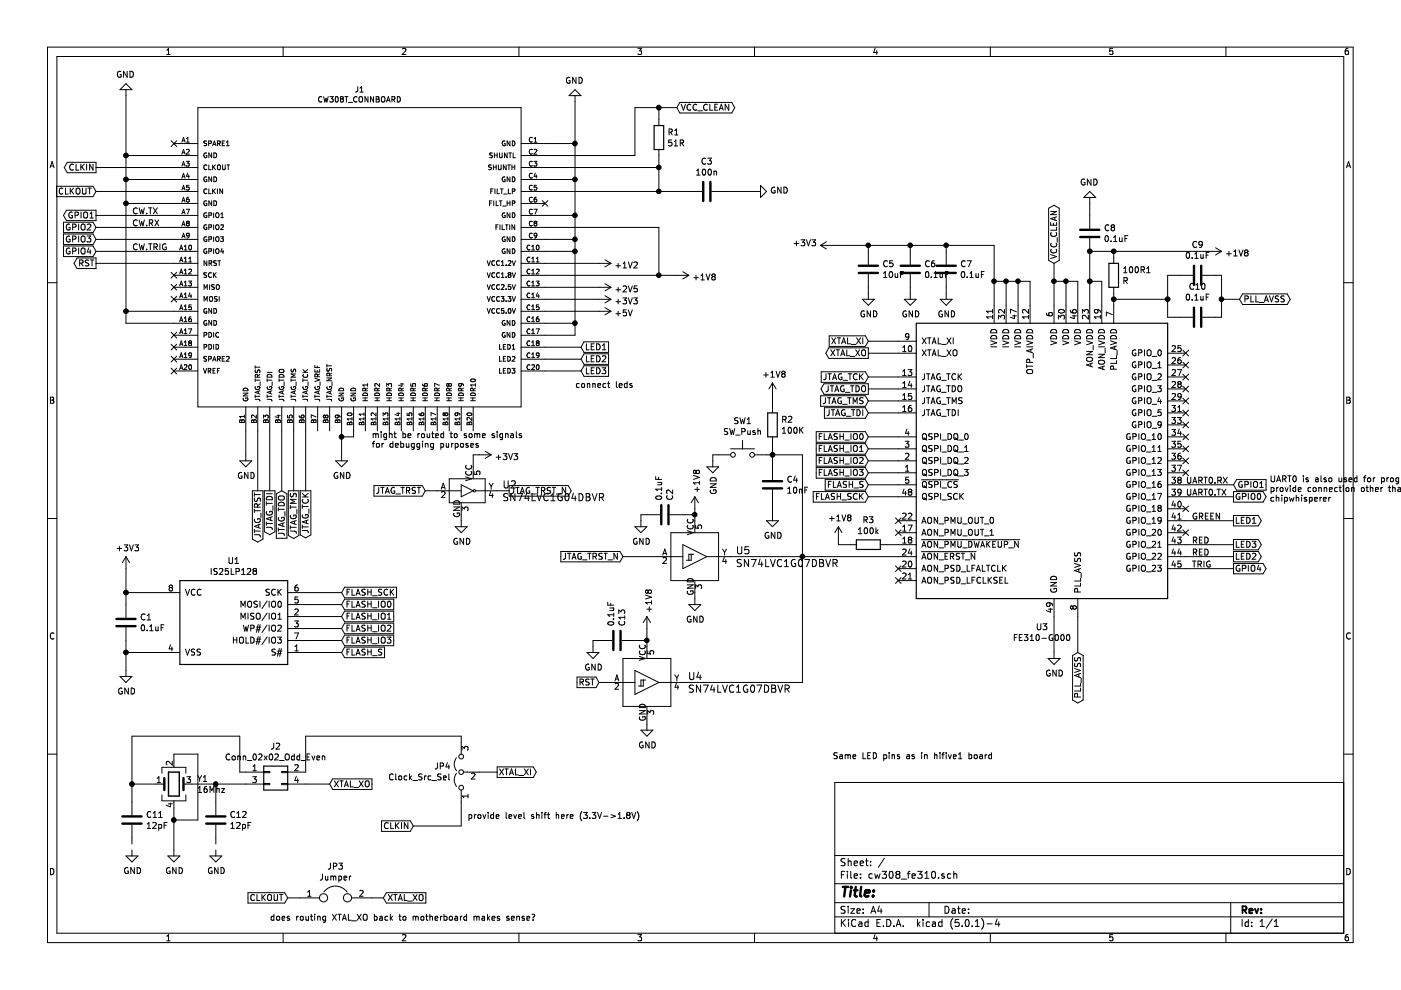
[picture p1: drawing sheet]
EESchema Schematic File Version 4
LIBS:cw308_fe310-cache
EELAYER 26 0
EELAYER END
$Descr A4 11693 8268
encoding utf-8
Sheet 1 1
Title ""
Date ""
Rev ""
Comp ""
Comment1 ""
Comment2 ""
Comment3 ""
Comment4 ""
$EndDescr
$Comp
L chipwhisperer:CW308T_CONNBOARD J1
U 1 1
P 2250 2000
F 0 "J1" H 3000 3254 45  0000 C CNN
F 1 "CW308T_CONNBOARD" H 3000 3170 45  0000 C CNN
F 2 "CW308T_CONNBOARD" H 2280 2150 20  0001 C CNN
F 3 "" H 2250 2000 60  0001 C CNN
	1    2250 2000
	1    0    0    -1  
$EndComp
$Comp
L is25lp128:IS25LP128 U1
U 1 1
P 1950 5200
F 0 "U1" H 1950 5717 50  0000 C CNN
F 1 "IS25LP128" H 1950 5626 50  0000 C CNN
F 2 "Package_SO:SOIJ-8_5.3x5.3mm_P1.27mm" H 3000 4700 50  0001 C CNN
F 3 "" H 2100 5100 50  0001 C CNN
	1    1950 5200
	1    0    0    -1  
$EndComp
$Comp
L power:GND #PWR0101
U 1 1
P 4800 850
F 0 "#PWR0101" H 4800 600 50  0001 C CNN
F 1 "GND" H 4805 677 50  0000 C CNN
F 2 "" H 4800 850 50  0001 C CNN
F 3 "" H 4800 850 50  0001 C CNN
	1    4800 850 
	-1   0    0    1   
$EndComp
Wire Wire Line
	4800 850  4800 1200
Wire Wire Line
	4800 1200 4550 1200
Wire Wire Line
	4800 1200 4800 1500
Wire Wire Line
	4800 1500 4550 1500
Connection ~ 4800 1200
Wire Wire Line
	4800 1500 4800 1800
Wire Wire Line
	4800 1800 4550 1800
Connection ~ 4800 1500
Wire Wire Line
	4800 1800 4800 2000
Wire Wire Line
	4800 2000 4550 2000
Connection ~ 4800 1800
Wire Wire Line
	4800 2000 4800 2100
Wire Wire Line
	4800 2100 4550 2100
Connection ~ 4800 2000
Wire Wire Line
	4800 2100 4800 2700
Wire Wire Line
	4800 2700 4550 2700
Connection ~ 4800 2100
Wire Wire Line
	4800 2700 4800 2800
Wire Wire Line
	4800 2800 4550 2800
Connection ~ 4800 2700
$Comp
L power:GND #PWR0102
U 1 1
P 1050 800
F 0 "#PWR0102" H 1050 550 50  0001 C CNN
F 1 "GND" H 1055 627 50  0000 C CNN
F 2 "" H 1050 800 50  0001 C CNN
F 3 "" H 1050 800 50  0001 C CNN
	1    1050 800 
	-1   0    0    1   
$EndComp
Wire Wire Line
	1050 800  1050 1300
Wire Wire Line
	1050 1300 1450 1300
Wire Wire Line
	1050 1300 1050 1500
Wire Wire Line
	1050 1700 1450 1700
Connection ~ 1050 1300
Wire Wire Line
	1050 1500 1450 1500
Connection ~ 1050 1500
Wire Wire Line
	1050 1500 1050 1700
Wire Wire Line
	1450 2600 1050 2600
Wire Wire Line
	1050 2600 1050 1700
Connection ~ 1050 1700
Wire Wire Line
	1450 2700 1050 2700
Wire Wire Line
	1050 2700 1050 2600
Connection ~ 1050 2600
$Comp
L power:GND #PWR0103
U 1 1
P 2050 3800
F 0 "#PWR0103" H 2050 3550 50  0001 C CNN
F 1 "GND" H 2055 3627 50  0000 C CNN
F 2 "" H 2050 3800 50  0001 C CNN
F 3 "" H 2050 3800 50  0001 C CNN
	1    2050 3800
	1    0    0    -1  
$EndComp
$Comp
L power:GND #PWR0104
U 1 1
P 2850 3800
F 0 "#PWR0104" H 2850 3550 50  0001 C CNN
F 1 "GND" H 2855 3627 50  0000 C CNN
F 2 "" H 2850 3800 50  0001 C CNN
F 3 "" H 2850 3800 50  0001 C CNN
	1    2850 3800
	1    0    0    -1  
$EndComp
Wire Wire Line
	2850 3800 2850 3650
Wire Wire Line
	2850 3650 2950 3650
Wire Wire Line
	2950 3650 2950 3600
Connection ~ 2850 3650
Wire Wire Line
	2850 3650 2850 3600
Wire Wire Line
	2050 3800 2050 3600
$Comp
L power:+1V2 #PWR0105
U 1 1
P 5000 2200
F 0 "#PWR0105" H 5000 2050 50  0001 C CNN
F 1 "+1V2" V 5015 2328 50  0000 L CNN
F 2 "" H 5000 2200 50  0001 C CNN
F 3 "" H 5000 2200 50  0001 C CNN
	1    5000 2200
	0    1    1    0   
$EndComp
$Comp
L power:+1V8 #PWR0106
U 1 1
P 5650 2300
F 0 "#PWR0106" H 5650 2150 50  0001 C CNN
F 1 "+1V8" V 5665 2428 50  0000 L CNN
F 2 "" H 5650 2300 50  0001 C CNN
F 3 "" H 5650 2300 50  0001 C CNN
	1    5650 2300
	0    1    1    0   
$EndComp
$Comp
L power:+2V5 #PWR0107
U 1 1
P 5000 2400
F 0 "#PWR0107" H 5000 2250 50  0001 C CNN
F 1 "+2V5" V 5015 2528 50  0000 L CNN
F 2 "" H 5000 2400 50  0001 C CNN
F 3 "" H 5000 2400 50  0001 C CNN
	1    5000 2400
	0    1    1    0   
$EndComp
$Comp
L power:+5V #PWR0108
U 1 1
P 5000 2600
F 0 "#PWR0108" H 5000 2450 50  0001 C CNN
F 1 "+5V" V 5015 2728 50  0000 L CNN
F 2 "" H 5000 2600 50  0001 C CNN
F 3 "" H 5000 2600 50  0001 C CNN
	1    5000 2600
	0    1    1    0   
$EndComp
$Comp
L power:+3V3 #PWR0109
U 1 1
P 5000 2500
F 0 "#PWR0109" H 5000 2350 50  0001 C CNN
F 1 "+3V3" V 5015 2628 50  0000 L CNN
F 2 "" H 5000 2500 50  0001 C CNN
F 3 "" H 5000 2500 50  0001 C CNN
	1    5000 2500
	0    1    1    0   
$EndComp
Wire Wire Line
	4550 2200 5000 2200
Wire Wire Line
	4550 2400 5000 2400
Wire Wire Line
	4550 2500 5000 2500
Wire Wire Line
	4550 2600 5000 2600
$Comp
L power:+3V3 #PWR0110
U 1 1
P 1050 4750
F 0 "#PWR0110" H 1050 4600 50  0001 C CNN
F 1 "+3V3" H 1065 4923 50  0000 C CNN
F 2 "" H 1050 4750 50  0001 C CNN
F 3 "" H 1050 4750 50  0001 C CNN
	1    1050 4750
	1    0    0    -1  
$EndComp
$Comp
L power:GND #PWR0111
U 1 1
P 1050 5600
F 0 "#PWR0111" H 1050 5350 50  0001 C CNN
F 1 "GND" H 1055 5427 50  0000 C CNN
F 2 "" H 1050 5600 50  0001 C CNN
F 3 "" H 1050 5600 50  0001 C CNN
	1    1050 5600
	1    0    0    -1  
$EndComp
$Comp
L Device:C C1
U 1 1
P 1050 5200
F 0 "C1" H 1165 5246 50  0000 L CNN
F 1 "0.1uF" H 1165 5155 50  0000 L CNN
F 2 "Capacitor_SMD:C_0603_1608Metric_Pad1.05x0.95mm_HandSolder" H 1088 5050 50  0001 C CNN
F 3 "~" H 1050 5200 50  0001 C CNN
	1    1050 5200
	1    0    0    -1  
$EndComp
Wire Wire Line
	1050 4750 1050 4950
Wire Wire Line
	1050 5350 1050 5450
Wire Wire Line
	1350 4950 1050 4950
Connection ~ 1050 4950
Wire Wire Line
	1050 4950 1050 5050
Wire Wire Line
	1350 5450 1050 5450
Connection ~ 1050 5450
Wire Wire Line
	1050 5450 1050 5600
Text GLabel 2850 4950 2    50   Input ~ 0
FLASH_SCK
Wire Wire Line
	2550 4950 2850 4950
Text GLabel 7250 4150 0    50   Input ~ 0
FLASH_SCK
Wire Wire Line
	7250 4150 7500 4150
Text GLabel 2850 5050 2    50   Input ~ 0
FLASH_IO0
Text GLabel 2850 5150 2    50   Input ~ 0
FLASH_IO1
Text GLabel 2850 5250 2    50   Input ~ 0
FLASH_IO2
Text GLabel 2850 5350 2    50   Input ~ 0
FLASH_IO3
Text GLabel 2850 5450 2    50   Input ~ 0
FLASH_S
Wire Wire Line
	2550 5050 2850 5050
Wire Wire Line
	2550 5150 2850 5150
Wire Wire Line
	2550 5250 2850 5250
Wire Wire Line
	2550 5350 2850 5350
Wire Wire Line
	2550 5450 2850 5450
Text GLabel 7250 3650 0    50   Input ~ 0
FLASH_IO0
Text GLabel 7250 3750 0    50   Input ~ 0
FLASH_IO1
Text GLabel 7250 3850 0    50   Input ~ 0
FLASH_IO2
Text GLabel 7250 3950 0    50   Input ~ 0
FLASH_IO3
Text GLabel 7250 4050 0    50   Input ~ 0
FLASH_S
Wire Wire Line
	7250 3650 7500 3650
Wire Wire Line
	7250 3750 7500 3750
Wire Wire Line
	7250 3850 7500 3850
Wire Wire Line
	7250 3950 7500 3950
Wire Wire Line
	7250 4050 7500 4050
Wire Wire Line
	5500 2300 5500 1900
Wire Wire Line
	5500 1900 4550 1900
Wire Wire Line
	4550 2300 5500 2300
Connection ~ 5500 2300
Wire Wire Line
	5500 2300 5650 2300
$Comp
L Device:R R1
U 1 1
P 5500 1150
F 0 "R1" H 5570 1196 50  0000 L CNN
F 1 "51R" H 5570 1105 50  0000 L CNN
F 2 "Resistor_SMD:R_0603_1608Metric_Pad1.05x0.95mm_HandSolder" V 5430 1150 50  0001 C CNN
F 3 "~" H 5500 1150 50  0001 C CNN
	1    5500 1150
	1    0    0    -1  
$EndComp
Wire Wire Line
	4550 1600 5500 1600
Wire Wire Line
	5500 1600 5500 1400
Wire Wire Line
	4550 1400 5500 1400
Connection ~ 5500 1400
Wire Wire Line
	5500 1400 5500 1300
Text GLabel 5650 900  2    50   BiDi ~ 0
VCC_CLEAN
Wire Wire Line
	5500 1000 5500 900 
Wire Wire Line
	5500 900  5650 900 
Wire Wire Line
	4550 1300 5300 1300
Wire Wire Line
	5300 1300 5300 900 
Wire Wire Line
	5300 900  5500 900 
Connection ~ 5500 900 
NoConn ~ 4550 1700
$Comp
L MCU_SiFive:FE310-G000 U3
U 1 1
P 8700 3850
F 0 "U3" H 8700 2464 50  0000 C CNN
F 1 "FE310-G000" H 8700 2373 50  0000 C CNN
F 2 "Package_DFN_QFN:QFN-48-1EP_6x6mm_P0.4mm_EP4.66x4.66mm_ThermalVias" H 7650 5300 50  0001 L CNN
F 3 "https://static.dev.sifive.com/SiFive-FE310-G000-datasheet-v1p5.pdf" H 7650 5100 50  0001 C CNN
	1    8700 3850
	1    0    0    -1  
$EndComp
$Comp
L Device:C C3
U 1 1
P 5900 1600
F 0 "C3" V 5648 1600 50  0000 C CNN
F 1 "100n" V 5739 1600 50  0000 C CNN
F 2 "Capacitor_SMD:C_0603_1608Metric_Pad1.05x0.95mm_HandSolder" H 5938 1450 50  0001 C CNN
F 3 "~" H 5900 1600 50  0001 C CNN
	1    5900 1600
	0    1    1    0   
$EndComp
$Comp
L power:GND #PWR0112
U 1 1
P 6300 1600
F 0 "#PWR0112" H 6300 1350 50  0001 C CNN
F 1 "GND" V 6305 1472 50  0000 R CNN
F 2 "" H 6300 1600 50  0001 C CNN
F 3 "" H 6300 1600 50  0001 C CNN
	1    6300 1600
	0    -1   -1   0   
$EndComp
Wire Wire Line
	5500 1600 5750 1600
Connection ~ 5500 1600
Wire Wire Line
	6050 1600 6300 1600
Text GLabel 8800 2200 1    50   BiDi ~ 0
VCC_CLEAN
Wire Wire Line
	8800 2550 8800 2350
Wire Wire Line
	8900 2550 8900 2350
Wire Wire Line
	8900 2350 8800 2350
Connection ~ 8800 2350
Wire Wire Line
	8800 2350 8800 2200
Wire Wire Line
	9000 2550 9000 2350
Wire Wire Line
	9000 2350 8900 2350
Connection ~ 8900 2350
Text GLabel 7250 3150 0    50   Input ~ 0
JTAG_TCK
Text GLabel 7250 3250 0    50   Output ~ 0
JTAG_TDO
Text GLabel 7250 3350 0    50   Input ~ 0
JTAG_TMS
Text GLabel 7250 3450 0    50   Input ~ 0
JTAG_TDI
Wire Wire Line
	7250 3150 7500 3150
Wire Wire Line
	7250 3250 7500 3250
Wire Wire Line
	7250 3350 7500 3350
Wire Wire Line
	7250 3450 7500 3450
Text GLabel 2250 4100 3    50   Output ~ 0
JTAG_TDI
Text GLabel 2350 4100 3    50   Input ~ 0
JTAG_TDO
Text GLabel 2450 4100 3    50   Output ~ 0
JTAG_TMS
Text GLabel 2550 4100 3    50   Output ~ 0
JTAG_TCK
Wire Wire Line
	2250 4100 2250 3600
Wire Wire Line
	2350 4100 2350 3600
Wire Wire Line
	2450 4100 2450 3600
Wire Wire Line
	2550 4100 2550 3600
Text GLabel 800  1800 0    50   Output ~ 0
GPIO1
Wire Wire Line
	800  1800 1450 1800
Text Label 1100 1800 0    50   ~ 0
CW.TX
Text GLabel 800  1900 0    50   Input ~ 0
GPIO2
Wire Wire Line
	800  1900 1450 1900
Text Label 1100 1900 0    50   ~ 0
CW.RX
Text GLabel 10300 4050 2    50   Input ~ 0
GPIO1
Wire Wire Line
	9900 4050 10300 4050
Text Label 9900 4050 0    50   ~ 0
UART0.RX
Text GLabel 10300 4150 2    50   Output ~ 0
GPIO0
Wire Wire Line
	9900 4150 10300 4150
Text Label 9900 4150 0    50   ~ 0
UART0.TX
Text GLabel 4850 2900 2    50   Input ~ 0
LED1
Text GLabel 4850 3000 2    50   Input ~ 0
LED2
Text GLabel 4850 3100 2    50   Input ~ 0
LED3
Wire Wire Line
	4550 2900 4850 2900
Wire Wire Line
	4550 3000 4850 3000
Wire Wire Line
	4550 3100 4850 3100
Text GLabel 2150 4100 3    50   Output ~ 0
JTAG_TRST
Wire Wire Line
	2150 4100 2150 3600
NoConn ~ 7500 4350
NoConn ~ 7500 4450
$Comp
L power:+3V3 #PWR0113
U 1 1
P 6950 2050
F 0 "#PWR0113" H 6950 1900 50  0001 C CNN
F 1 "+3V3" V 6965 2178 50  0000 L CNN
F 2 "" H 6950 2050 50  0001 C CNN
F 3 "" H 6950 2050 50  0001 C CNN
	1    6950 2050
	0    -1   -1   0   
$EndComp
$Comp
L Device:C C5
U 1 1
P 7250 2250
F 0 "C5" H 7365 2296 50  0000 L CNN
F 1 "10uF" H 7365 2205 50  0000 L CNN
F 2 "Capacitor_SMD:C_0603_1608Metric_Pad1.05x0.95mm_HandSolder" H 7288 2100 50  0001 C CNN
F 3 "~" H 7250 2250 50  0001 C CNN
	1    7250 2250
	1    0    0    -1  
$EndComp
$Comp
L Device:C C6
U 1 1
P 7600 2250
F 0 "C6" H 7715 2296 50  0000 L CNN
F 1 "0.1uF" H 7715 2205 50  0000 L CNN
F 2 "Capacitor_SMD:C_0603_1608Metric_Pad1.05x0.95mm_HandSolder" H 7638 2100 50  0001 C CNN
F 3 "~" H 7600 2250 50  0001 C CNN
	1    7600 2250
	1    0    0    -1  
$EndComp
$Comp
L Device:C C7
U 1 1
P 7900 2250
F 0 "C7" H 8015 2296 50  0000 L CNN
F 1 "0.1uF" H 8015 2205 50  0000 L CNN
F 2 "Capacitor_SMD:C_0603_1608Metric_Pad1.05x0.95mm_HandSolder" H 7938 2100 50  0001 C CNN
F 3 "~" H 7900 2250 50  0001 C CNN
	1    7900 2250
	1    0    0    -1  
$EndComp
Wire Wire Line
	6950 2050 7250 2050
Wire Wire Line
	7250 2050 7250 2100
Wire Wire Line
	7250 2050 7600 2050
Wire Wire Line
	7600 2050 7600 2100
Connection ~ 7250 2050
Wire Wire Line
	7600 2050 7900 2050
Wire Wire Line
	7900 2050 7900 2100
Connection ~ 7600 2050
$Comp
L power:GND #PWR0114
U 1 1
P 7250 2450
F 0 "#PWR0114" H 7250 2200 50  0001 C CNN
F 1 "GND" H 7255 2277 50  0000 C CNN
F 2 "" H 7250 2450 50  0001 C CNN
F 3 "" H 7250 2450 50  0001 C CNN
	1    7250 2450
	1    0    0    -1  
$EndComp
$Comp
L power:GND #PWR0115
U 1 1
P 7600 2450
F 0 "#PWR0115" H 7600 2200 50  0001 C CNN
F 1 "GND" H 7605 2277 50  0000 C CNN
F 2 "" H 7600 2450 50  0001 C CNN
F 3 "" H 7600 2450 50  0001 C CNN
	1    7600 2450
	1    0    0    -1  
$EndComp
$Comp
L power:GND #PWR0116
U 1 1
P 7900 2450
F 0 "#PWR0116" H 7900 2200 50  0001 C CNN
F 1 "GND" H 7905 2277 50  0000 C CNN
F 2 "" H 7900 2450 50  0001 C CNN
F 3 "" H 7900 2450 50  0001 C CNN
	1    7900 2450
	1    0    0    -1  
$EndComp
Wire Wire Line
	7250 2450 7250 2400
Wire Wire Line
	7600 2450 7600 2400
Wire Wire Line
	7900 2450 7900 2400
Wire Wire Line
	7900 2050 8300 2050
Wire Wire Line
	8300 2050 8300 2350
Connection ~ 7900 2050
Wire Wire Line
	8300 2350 8400 2350
Wire Wire Line
	8400 2350 8400 2550
Connection ~ 8300 2350
Wire Wire Line
	8300 2350 8300 2550
Wire Wire Line
	8400 2350 8500 2350
Wire Wire Line
	8500 2350 8500 2550
Connection ~ 8400 2350
Wire Wire Line
	8500 2350 8600 2350
Wire Wire Line
	8600 2350 8600 2550
Connection ~ 8500 2350
$Comp
L Device:C C8
U 1 1
P 9100 1950
F 0 "C8" H 9215 1996 50  0000 L CNN
F 1 "0.1uF" H 9215 1905 50  0000 L CNN
F 2 "Capacitor_SMD:C_0603_1608Metric_Pad1.05x0.95mm_HandSolder" H 9138 1800 50  0001 C CNN
F 3 "~" H 9100 1950 50  0001 C CNN
	1    9100 1950
	1    0    0    -1  
$EndComp
$Comp
L power:GND #PWR0117
U 1 1
P 9100 1700
F 0 "#PWR0117" H 9100 1450 50  0001 C CNN
F 1 "GND" H 9105 1527 50  0000 C CNN
F 2 "" H 9100 1700 50  0001 C CNN
F 3 "" H 9100 1700 50  0001 C CNN
	1    9100 1700
	-1   0    0    1   
$EndComp
$Comp
L power:+1V8 #PWR0118
U 1 1
P 10100 2100
F 0 "#PWR0118" H 10100 1950 50  0001 C CNN
F 1 "+1V8" V 10115 2228 50  0000 L CNN
F 2 "" H 10100 2100 50  0001 C CNN
F 3 "" H 10100 2100 50  0001 C CNN
	1    10100 2100
	0    1    1    0   
$EndComp
Wire Wire Line
	9100 2100 9100 2350
Wire Wire Line
	9200 2550 9200 2350
Wire Wire Line
	9200 2350 9100 2350
Connection ~ 9100 2350
Wire Wire Line
	9100 2350 9100 2550
$Comp
L power:GND #PWR0119
U 1 1
P 8800 5450
F 0 "#PWR0119" H 8800 5200 50  0001 C CNN
F 1 "GND" H 8805 5277 50  0000 C CNN
F 2 "" H 8800 5450 50  0001 C CNN
F 3 "" H 8800 5450 50  0001 C CNN
	1    8800 5450
	1    0    0    -1  
$EndComp
Wire Wire Line
	8800 5450 8800 5150
Text GLabel 9000 5450 3    50   BiDi ~ 0
PLL_AVSS
Wire Wire Line
	9000 5450 9000 5150
Text GLabel 10350 2500 2    50   BiDi ~ 0
PLL_AVSS
Connection ~ 9100 2100
Wire Wire Line
	9100 2100 9300 2100
Wire Wire Line
	9100 1800 9100 1700
$Comp
L Device:R 100R1
U 1 1
P 9300 2300
F 0 "100R1" H 9370 2346 50  0000 L CNN
F 1 "R" H 9370 2255 50  0000 L CNN
F 2 "Resistor_SMD:R_0603_1608Metric_Pad1.05x0.95mm_HandSolder" V 9230 2300 50  0001 C CNN
F 3 "~" H 9300 2300 50  0001 C CNN
	1    9300 2300
	1    0    0    -1  
$EndComp
Wire Wire Line
	9300 2150 9300 2100
Connection ~ 9300 2100
Wire Wire Line
	9300 2100 10100 2100
Wire Wire Line
	9300 2450 9300 2500
$Comp
L Device:C C10
U 1 1
P 10000 2650
F 0 "C10" V 10252 2650 50  0000 C CNN
F 1 "0.1uF" V 10161 2650 50  0000 C CNN
F 2 "Capacitor_SMD:C_0603_1608Metric_Pad1.05x0.95mm_HandSolder" H 10038 2500 50  0001 C CNN
F 3 "~" H 10000 2650 50  0001 C CNN
	1    10000 2650
	0    -1   -1   0   
$EndComp
Wire Wire Line
	9300 2500 9750 2500
Connection ~ 9300 2500
Wire Wire Line
	9300 2500 9300 2550
$Comp
L Device:C C9
U 1 1
P 10000 2300
F 0 "C9" V 10252 2300 50  0000 C CNN
F 1 "0.1uF" V 10161 2300 50  0000 C CNN
F 2 "Capacitor_SMD:C_0603_1608Metric_Pad1.05x0.95mm_HandSolder" H 10038 2150 50  0001 C CNN
F 3 "~" H 10000 2300 50  0001 C CNN
	1    10000 2300
	0    -1   -1   0   
$EndComp
Wire Wire Line
	9850 2650 9750 2650
Wire Wire Line
	9750 2500 9750 2300
Wire Wire Line
	9750 2300 9850 2300
Connection ~ 9750 2500
Wire Wire Line
	10150 2300 10200 2300
Wire Wire Line
	10200 2300 10200 2500
Wire Wire Line
	10200 2500 10350 2500
Wire Wire Line
	10200 2500 10200 2650
Wire Wire Line
	10200 2650 10150 2650
Connection ~ 10200 2500
Wire Wire Line
	9750 2500 9750 2650
Text GLabel 800  2000 0    50   Input ~ 0
GPIO3
Text GLabel 800  2100 0    50   Input ~ 0
GPIO4
Wire Wire Line
	800  2000 1450 2000
Wire Wire Line
	800  2100 1450 2100
Text Label 1100 2100 0    50   ~ 0
CW.TRIG
Text GLabel 5200 4650 0    50   Input ~ 0
JTAG_TRST_N
Wire Wire Line
	5200 4650 5500 4650
$Comp
L power:+1V8 #PWR0121
U 1 1
P 5800 4250
F 0 "#PWR0121" H 5800 4100 50  0001 C CNN
F 1 "+1V8" V 5815 4378 50  0000 L CNN
F 2 "" H 5800 4250 50  0001 C CNN
F 3 "" H 5800 4250 50  0001 C CNN
	1    5800 4250
	1    0    0    -1  
$EndComp
$Comp
L Switch:SW_Push SW1
U 1 1
P 6200 3800
F 0 "SW1" H 6200 4085 50  0000 C CNN
F 1 "SW_Push" H 6200 3994 50  0000 C CNN
F 2 "Button_Switch_SMD:SW_SPST_B3U-1000P" H 6200 4000 50  0001 C CNN
F 3 "" H 6200 4000 50  0001 C CNN
	1    6200 3800
	1    0    0    -1  
$EndComp
$Comp
L power:GND #PWR0122
U 1 1
P 5950 3850
F 0 "#PWR0122" H 5950 3600 50  0001 C CNN
F 1 "GND" V 5955 3722 50  0000 R CNN
F 2 "" H 5950 3850 50  0001 C CNN
F 3 "" H 5950 3850 50  0001 C CNN
	1    5950 3850
	1    0    0    -1  
$EndComp
Wire Wire Line
	5950 3850 5950 3800
$Comp
L Device:R R2
U 1 1
P 6450 3550
F 0 "R2" H 6520 3596 50  0000 L CNN
F 1 "100K" H 6520 3505 50  0000 L CNN
F 2 "Resistor_SMD:R_0603_1608Metric_Pad1.05x0.95mm_HandSolder" V 6380 3550 50  0001 C CNN
F 3 "~" H 6450 3550 50  0001 C CNN
	1    6450 3550
	1    0    0    -1  
$EndComp
$Comp
L Device:C C4
U 1 1
P 6450 4050
F 0 "C4" H 6565 4096 50  0000 L CNN
F 1 "10nF" H 6565 4005 50  0000 L CNN
F 2 "Capacitor_SMD:C_0603_1608Metric_Pad1.05x0.95mm_HandSolder" H 6488 3900 50  0001 C CNN
F 3 "~" H 6450 4050 50  0001 C CNN
	1    6450 4050
	1    0    0    -1  
$EndComp
$Comp
L power:GND #PWR0123
U 1 1
P 6450 4300
F 0 "#PWR0123" H 6450 4050 50  0001 C CNN
F 1 "GND" H 6455 4127 50  0000 C CNN
F 2 "" H 6450 4300 50  0001 C CNN
F 3 "" H 6450 4300 50  0001 C CNN
	1    6450 4300
	1    0    0    -1  
$EndComp
Wire Wire Line
	6400 3800 6450 3800
Wire Wire Line
	6450 3800 6450 3900
Wire Wire Line
	6450 4200 6450 4300
Wire Wire Line
	6450 3800 6700 3800
Wire Wire Line
	6700 3800 6700 4650
Connection ~ 6450 3800
Connection ~ 6700 4650
Wire Wire Line
	6700 4650 7500 4650
Wire Wire Line
	6450 3800 6450 3700
$Comp
L power:+1V8 #PWR0124
U 1 1
P 6450 3300
F 0 "#PWR0124" H 6450 3150 50  0001 C CNN
F 1 "+1V8" H 6465 3473 50  0000 C CNN
F 2 "" H 6450 3300 50  0001 C CNN
F 3 "" H 6450 3300 50  0001 C CNN
	1    6450 3300
	1    0    0    -1  
$EndComp
Wire Wire Line
	6450 3300 6450 3400
Wire Wire Line
	5950 3800 6000 3800
Text GLabel 800  1400 0    50   Output ~ 0
CLKIN
Wire Wire Line
	800  1400 1450 1400
Text GLabel 7250 2850 0    50   Input ~ 0
XTAL_XI
Wire Wire Line
	7250 2850 7500 2850
NoConn ~ 7500 4750
NoConn ~ 7500 4850
$Comp
L Device:R R3
U 1 1
P 7250 4550
F 0 "R3" V 7043 4550 50  0000 C CNN
F 1 "100k" V 7134 4550 50  0000 C CNN
F 2 "Resistor_SMD:R_0603_1608Metric_Pad1.05x0.95mm_HandSolder" V 7180 4550 50  0001 C CNN
F 3 "~" H 7250 4550 50  0001 C CNN
	1    7250 4550
	0    1    1    0   
$EndComp
$Comp
L power:+1V8 #PWR0125
U 1 1
P 7000 4500
F 0 "#PWR0125" H 7000 4350 50  0001 C CNN
F 1 "+1V8" H 7015 4673 50  0000 C CNN
F 2 "" H 7000 4500 50  0001 C CNN
F 3 "" H 7000 4500 50  0001 C CNN
	1    7000 4500
	1    0    0    -1  
$EndComp
Wire Wire Line
	7000 4500 7000 4550
Wire Wire Line
	7000 4550 7100 4550
Wire Wire Line
	7400 4550 7500 4550
Text GLabel 10300 4750 2    50   Output ~ 0
GPIO4
Text GLabel 800  2200 0    50   Output ~ 0
RST
Wire Wire Line
	800  2200 1450 2200
Text Notes 4800 3250 0    50   ~ 0
connect leds
Text Notes 3100 3750 0    50   ~ 0
might be routed to some signals\nfor debugging purposes
$Comp
L Device:C C2
U 1 1
P 5550 4300
F 0 "C2" H 5665 4346 50  0000 L CNN
F 1 "0.1uF" H 5665 4255 50  0000 L CNN
F 2 "Capacitor_SMD:C_0603_1608Metric_Pad1.05x0.95mm_HandSolder" H 5588 4150 50  0001 C CNN
F 3 "~" H 5550 4300 50  0001 C CNN
	1    5550 4300
	0    1    -1   0   
$EndComp
$Comp
L power:GND #PWR0126
U 1 1
P 5350 4350
F 0 "#PWR0126" H 5350 4100 50  0001 C CNN
F 1 "GND" H 5355 4177 50  0000 C CNN
F 2 "" H 5350 4350 50  0001 C CNN
F 3 "" H 5350 4350 50  0001 C CNN
	1    5350 4350
	1    0    0    -1  
$EndComp
Text GLabel 7250 2950 0    50   Output ~ 0
XTAL_XO
Wire Wire Line
	7250 2950 7500 2950
$Comp
L power:GND #PWR0120
U 1 1
P 1100 7100
F 0 "#PWR0120" H 1100 6850 50  0001 C CNN
F 1 "GND" H 1105 6927 50  0000 C CNN
F 2 "" H 1100 7100 50  0001 C CNN
F 3 "" H 1100 7100 50  0001 C CNN
	1    1100 7100
	1    0    0    -1  
$EndComp
$Comp
L power:GND #PWR0127
U 1 1
P 1450 7100
F 0 "#PWR0127" H 1450 6850 50  0001 C CNN
F 1 "GND" H 1455 6927 50  0000 C CNN
F 2 "" H 1450 7100 50  0001 C CNN
F 3 "" H 1450 7100 50  0001 C CNN
	1    1450 7100
	1    0    0    -1  
$EndComp
$Comp
L power:GND #PWR0128
U 1 1
P 1800 7100
F 0 "#PWR0128" H 1800 6850 50  0001 C CNN
F 1 "GND" H 1805 6927 50  0000 C CNN
F 2 "" H 1800 7100 50  0001 C CNN
F 3 "" H 1800 7100 50  0001 C CNN
	1    1800 7100
	1    0    0    -1  
$EndComp
$Comp
L Device:C C11
U 1 1
P 1100 6850
F 0 "C11" H 1215 6896 50  0000 L CNN
F 1 "12pF" H 1215 6805 50  0000 L CNN
F 2 "Capacitor_SMD:C_0603_1608Metric_Pad1.05x0.95mm_HandSolder" H 1138 6700 50  0001 C CNN
F 3 "~" H 1100 6850 50  0001 C CNN
	1    1100 6850
	1    0    0    -1  
$EndComp
Wire Wire Line
	1100 7050 1100 7000
Wire Wire Line
	1100 6700 1100 6550
Wire Wire Line
	1100 6550 1300 6550
$Comp
L Device:C C12
U 1 1
P 1800 6850
F 0 "C12" H 1915 6896 50  0000 L CNN
F 1 "12pF" H 1915 6805 50  0000 L CNN
F 2 "Capacitor_SMD:C_0603_1608Metric_Pad1.05x0.95mm_HandSolder" H 1838 6700 50  0001 C CNN
F 3 "~" H 1800 6850 50  0001 C CNN
	1    1800 6850
	1    0    0    -1  
$EndComp
Wire Wire Line
	1800 7050 1800 7000
Wire Wire Line
	1600 6550 1800 6550
Wire Wire Line
	1800 6550 1800 6700
Wire Wire Line
	1450 7100 1450 6850
Text GLabel 4150 6450 2    50   Output ~ 0
XTAL_XI
Text GLabel 2750 6550 2    50   Input ~ 0
XTAL_XO
$Comp
L Jumper:Jumper_3_Open JP4
U 1 1
P 3850 6450
F 0 "JP4" V 3896 6536 50  0000 L CNN
F 1 "Clock_Src_Sel" V 3805 6536 50  0000 L CNN
F 2 "Connector_PinHeader_2.54mm:PinHeader_1x03_P2.54mm_Vertical_SMD_Pin1Left" H 3850 6450 50  0001 C CNN
F 3 "~" H 3850 6450 50  0001 C CNN
	1    3850 6450
	0    -1   -1   0   
$EndComp
Connection ~ 1800 6550
Wire Wire Line
	2000 6150 1100 6150
Wire Wire Line
	1100 6150 1100 6550
Connection ~ 1100 6550
Wire Wire Line
	3850 6200 3850 6150
Wire Wire Line
	4000 6450 4150 6450
Text GLabel 3450 6900 0    50   Input ~ 0
CLKIN
Wire Wire Line
	3450 6900 3850 6900
Wire Wire Line
	3850 6900 3850 6700
Text GLabel 800  1600 0    50   Input ~ 0
CLKOUT
Wire Wire Line
	800  1600 1450 1600
NoConn ~ 1450 1200
$Comp
L Device:Jumper JP3
U 1 1
P 2800 7500
F 0 "JP3" H 2800 7764 50  0000 C CNN
F 1 "Jumper" H 2800 7673 50  0000 C CNN
F 2 "Connector_PinHeader_2.54mm:PinHeader_1x02_P2.54mm_Vertical_SMD_Pin1Left" H 2800 7500 50  0001 C CNN
F 3 "~" H 2800 7500 50  0001 C CNN
	1    2800 7500
	1    0    0    -1  
$EndComp
Text GLabel 2400 7500 0    50   Input ~ 0
CLKOUT
Text GLabel 3200 7500 2    50   Input ~ 0
XTAL_XO
Wire Wire Line
	2400 7500 2500 7500
Wire Wire Line
	3100 7500 3200 7500
Text Notes 3900 6850 0    50   ~ 0
provide level shift here (3.3V->1.8V)
Text Notes 2250 7700 0    50   ~ 0
does routing XTAL_XO back to motherboard makes sense?\n
Text GLabel 5000 5700 0    50   Input ~ 0
RST
Wire Wire Line
	5000 5700 5100 5700
Wire Wire Line
	6700 5700 6700 4650
NoConn ~ 1450 3000
NoConn ~ 1450 2800
NoConn ~ 1450 2900
NoConn ~ 1450 3100
Wire Wire Line
	9900 4750 10300 4750
Text Label 9950 4750 0    50   ~ 0
TRIG
NoConn ~ 1450 2300
NoConn ~ 1450 2400
NoConn ~ 1450 2500
Text Notes 10600 4200 0    50   ~ 0
UART0 is also used for programming,\nprovide connection other than from\nchipwhisperer
Text GLabel 10300 4650 2    50   Output ~ 0
LED2
Wire Wire Line
	9900 4650 10300 4650
Text Label 9950 4650 0    50   ~ 0
RED
Text GLabel 10300 4350 2    50   Output ~ 0
LED1
Wire Wire Line
	9900 4350 10300 4350
Text Label 9950 4350 0    50   ~ 0
GREEN
Text GLabel 10300 4550 2    50   Output ~ 0
LED3
Wire Wire Line
	9900 4550 10300 4550
Text Label 9950 4550 0    50   ~ 0
RED
Text Notes 6950 6350 0    50   ~ 0
Same LED pins as in hifive1 board
NoConn ~ 9900 2950
NoConn ~ 9900 3050
NoConn ~ 9900 3150
NoConn ~ 9900 3250
NoConn ~ 9900 3350
NoConn ~ 9900 3450
NoConn ~ 9900 3550
NoConn ~ 9900 3650
NoConn ~ 9900 3750
NoConn ~ 9900 3850
NoConn ~ 9900 3950
NoConn ~ 9900 4250
NoConn ~ 9900 4450
$Comp
L dk_Logic-Gates-and-Inverters:SN74LVC1G04DBVR U2
U 1 1
P 3950 4100
F 0 "U2" H 4191 4153 60  0000 L CNN
F 1 "SN74LVC1G04DBVR" H 4191 4047 60  0000 L CNN
F 2 "digikey-footprints:SOT-753" H 4150 4300 60  0001 L CNN
F 3 "http://www.ti.com/lit/ds/symlink/sn74lvc1g04.pdf" H 4150 4400 60  0001 L CNN
F 4 "296-11599-1-ND" H 4150 4500 60  0001 L CNN "Digi-Key_PN"
F 5 "SN74LVC1G04DBVR" H 4150 4600 60  0001 L CNN "MPN"
F 6 "Integrated Circuits (ICs)" H 4150 4700 60  0001 L CNN "Category"
F 7 "Logic - Gates and Inverters" H 4150 4800 60  0001 L CNN "Family"
F 8 "http://www.ti.com/lit/ds/symlink/sn74lvc1g04.pdf" H 4150 4900 60  0001 L CNN "DK_Datasheet_Link"
F 9 "/product-detail/en/texas-instruments/SN74LVC1G04DBVR/296-11599-1-ND/385738" H 4150 5000 60  0001 L CNN "DK_Detail_Page"
F 10 "IC INVERTER 1CH 1-INP SOT23-5" H 4150 5100 60  0001 L CNN "Description"
F 11 "Texas Instruments" H 4150 5200 60  0001 L CNN "Manufacturer"
F 12 "Active" H 4150 5300 60  0001 L CNN "Status"
	1    3950 4100
	1    0    0    -1  
$EndComp
Text GLabel 3550 4100 0    50   Input ~ 0
JTAG_TRST
Text GLabel 4250 4100 2    50   Output ~ 0
JTAG_TRST_N
Wire Wire Line
	3550 4100 3650 4100
Wire Wire Line
	4150 4100 4250 4100
$Comp
L power:GND #PWR0129
U 1 1
P 3850 4350
F 0 "#PWR0129" H 3850 4100 50  0001 C CNN
F 1 "GND" H 3855 4177 50  0000 C CNN
F 2 "" H 3850 4350 50  0001 C CNN
F 3 "" H 3850 4350 50  0001 C CNN
	1    3850 4350
	1    0    0    -1  
$EndComp
Wire Wire Line
	3850 4350 3850 4300
$Comp
L power:+3V3 #PWR0130
U 1 1
P 4000 3800
F 0 "#PWR0130" H 4000 3650 50  0001 C CNN
F 1 "+3V3" V 4015 3928 50  0000 L CNN
F 2 "" H 4000 3800 50  0001 C CNN
F 3 "" H 4000 3800 50  0001 C CNN
	1    4000 3800
	0    1    1    0   
$EndComp
Wire Wire Line
	3950 3900 3950 3800
Wire Wire Line
	3950 3800 4000 3800
$Comp
L dk_Logic-Buffers-Drivers-Receivers-Transceivers:SN74LVC1G07DBVR U5
U 1 1
P 5800 4650
F 0 "U5" H 6141 4703 60  0000 L CNN
F 1 "SN74LVC1G07DBVR" H 6141 4597 60  0000 L CNN
F 2 "digikey-footprints:SOT-753" H 6000 4850 60  0001 L CNN
F 3 "http://www.ti.com/lit/ds/symlink/sn74lvc1g07.pdf" H 6000 4950 60  0001 L CNN
F 4 "296-8485-1-ND" H 6000 5050 60  0001 L CNN "Digi-Key_PN"
F 5 "SN74LVC1G07DBVR" H 6000 5150 60  0001 L CNN "MPN"
F 6 "Integrated Circuits (ICs)" H 6000 5250 60  0001 L CNN "Category"
F 7 "Logic - Buffers, Drivers, Receivers, Transceivers" H 6000 5350 60  0001 L CNN "Family"
F 8 "http://www.ti.com/lit/ds/symlink/sn74lvc1g07.pdf" H 6000 5450 60  0001 L CNN "DK_Datasheet_Link"
F 9 "/product-detail/en/texas-instruments/SN74LVC1G07DBVR/296-8485-1-ND/377454" H 6000 5550 60  0001 L CNN "DK_Detail_Page"
F 10 "IC BUF NON-INVERT 5.5V SOT23-5" H 6000 5650 60  0001 L CNN "Description"
F 11 "Texas Instruments" H 6000 5750 60  0001 L CNN "Manufacturer"
F 12 "Active" H 6000 5850 60  0001 L CNN "Status"
	1    5800 4650
	1    0    0    -1  
$EndComp
$Comp
L dk_Logic-Buffers-Drivers-Receivers-Transceivers:SN74LVC1G07DBVR U4
U 1 1
P 5400 5700
F 0 "U4" H 5741 5753 60  0000 L CNN
F 1 "SN74LVC1G07DBVR" H 5741 5647 60  0000 L CNN
F 2 "digikey-footprints:SOT-753" H 5600 5900 60  0001 L CNN
F 3 "http://www.ti.com/lit/ds/symlink/sn74lvc1g07.pdf" H 5600 6000 60  0001 L CNN
F 4 "296-8485-1-ND" H 5600 6100 60  0001 L CNN "Digi-Key_PN"
F 5 "SN74LVC1G07DBVR" H 5600 6200 60  0001 L CNN "MPN"
F 6 "Integrated Circuits (ICs)" H 5600 6300 60  0001 L CNN "Category"
F 7 "Logic - Buffers, Drivers, Receivers, Transceivers" H 5600 6400 60  0001 L CNN "Family"
F 8 "http://www.ti.com/lit/ds/symlink/sn74lvc1g07.pdf" H 5600 6500 60  0001 L CNN "DK_Datasheet_Link"
F 9 "/product-detail/en/texas-instruments/SN74LVC1G07DBVR/296-8485-1-ND/377454" H 5600 6600 60  0001 L CNN "DK_Detail_Page"
F 10 "IC BUF NON-INVERT 5.5V SOT23-5" H 5600 6700 60  0001 L CNN "Description"
F 11 "Texas Instruments" H 5600 6800 60  0001 L CNN "Manufacturer"
F 12 "Active" H 5600 6900 60  0001 L CNN "Status"
	1    5400 5700
	1    0    0    -1  
$EndComp
Wire Wire Line
	6100 4650 6700 4650
$Comp
L power:GND #PWR0131
U 1 1
P 5400 6050
F 0 "#PWR0131" H 5400 5800 50  0001 C CNN
F 1 "GND" H 5405 5877 50  0000 C CNN
F 2 "" H 5400 6050 50  0001 C CNN
F 3 "" H 5400 6050 50  0001 C CNN
	1    5400 6050
	1    0    0    -1  
$EndComp
Wire Wire Line
	5400 6050 5400 6000
$Comp
L power:GND #PWR0132
U 1 1
P 5800 5000
F 0 "#PWR0132" H 5800 4750 50  0001 C CNN
F 1 "GND" H 5805 4827 50  0000 C CNN
F 2 "" H 5800 5000 50  0001 C CNN
F 3 "" H 5800 5000 50  0001 C CNN
	1    5800 5000
	1    0    0    -1  
$EndComp
Wire Wire Line
	5800 5000 5800 4950
Wire Wire Line
	5800 4250 5800 4300
Wire Wire Line
	5700 4300 5800 4300
Connection ~ 5800 4300
Wire Wire Line
	5800 4300 5800 4350
Wire Wire Line
	5350 4350 5350 4300
Wire Wire Line
	5350 4300 5400 4300
Wire Wire Line
	5700 5700 6700 5700
$Comp
L power:+1V8 #PWR0133
U 1 1
P 5400 5250
F 0 "#PWR0133" H 5400 5100 50  0001 C CNN
F 1 "+1V8" V 5415 5378 50  0000 L CNN
F 2 "" H 5400 5250 50  0001 C CNN
F 3 "" H 5400 5250 50  0001 C CNN
	1    5400 5250
	1    0    0    -1  
$EndComp
Wire Wire Line
	5400 5250 5400 5350
$Comp
L Device:C C13
U 1 1
P 5150 5350
F 0 "C13" H 5265 5396 50  0000 L CNN
F 1 "0.1uF" H 5265 5305 50  0000 L CNN
F 2 "Capacitor_SMD:C_0603_1608Metric_Pad1.05x0.95mm_HandSolder" H 5188 5200 50  0001 C CNN
F 3 "~" H 5150 5350 50  0001 C CNN
	1    5150 5350
	0    1    -1   0   
$EndComp
$Comp
L power:GND #PWR0134
U 1 1
P 4950 5400
F 0 "#PWR0134" H 4950 5150 50  0001 C CNN
F 1 "GND" H 4955 5227 50  0000 C CNN
F 2 "" H 4950 5400 50  0001 C CNN
F 3 "" H 4950 5400 50  0001 C CNN
	1    4950 5400
	1    0    0    -1  
$EndComp
Wire Wire Line
	4950 5400 4950 5350
Wire Wire Line
	4950 5350 5000 5350
Wire Wire Line
	5300 5350 5400 5350
Connection ~ 5400 5350
Wire Wire Line
	5400 5350 5400 5400
$Comp
L Connector_Generic:Conn_02x02_Odd_Even J2
U 1 1
P 2250 6450
F 0 "J2" H 2300 6667 50  0000 C CNN
F 1 "Conn_02x02_Odd_Even" H 2300 6576 50  0000 C CNN
F 2 "Connector_PinHeader_2.54mm:PinHeader_2x02_P2.54mm_Vertical_SMD" H 2250 6450 50  0001 C CNN
F 3 "~" H 2250 6450 50  0001 C CNN
	1    2250 6450
	1    0    0    -1  
$EndComp
Wire Wire Line
	1800 6550 2050 6550
Wire Wire Line
	2550 6550 2750 6550
Wire Wire Line
	2000 6150 2000 6450
Wire Wire Line
	2000 6450 2050 6450
Wire Wire Line
	2550 6450 2550 6150
Wire Wire Line
	2550 6150 3850 6150
$Comp
L Device:Crystal_GND24 Y1
U 1 1
P 1450 6550
F 0 "Y1" H 1641 6596 50  0000 L CNN
F 1 "16Mhz" H 1641 6505 50  0000 L CNN
F 2 "Oscillator:Oscillator_SMD_Abracon_ASE-4Pin_3.2x2.5mm_HandSoldering" H 1450 6550 50  0001 C CNN
F 3 "~" H 1450 6550 50  0001 C CNN
	1    1450 6550
	1    0    0    -1  
$EndComp
Wire Wire Line
	1450 6850 1650 6850
Wire Wire Line
	1650 6850 1650 6300
Wire Wire Line
	1650 6300 1450 6300
Wire Wire Line
	1450 6300 1450 6350
Connection ~ 1450 6850
Wire Wire Line
	1450 6850 1450 6750
$EndSCHEMATC
